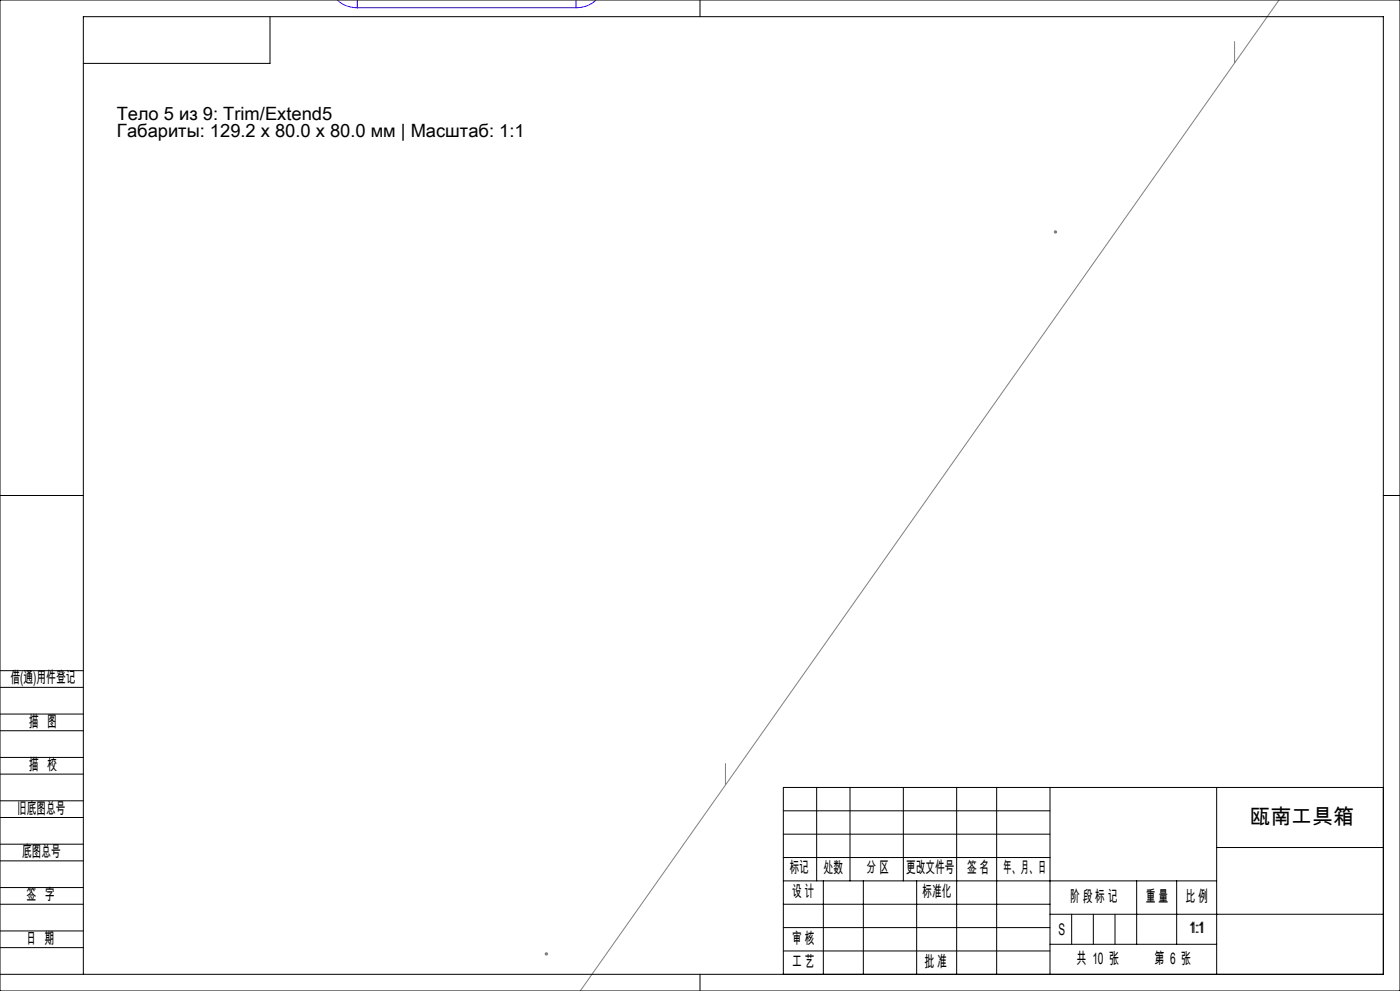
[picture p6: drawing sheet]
<svg xmlns="http://www.w3.org/2000/svg" width="420mm" height="297mm" viewBox="0 0 420 297" stroke-linecap="round" stroke-linejoin="round" font-family="sans-serif">
<path d="M101.2 -.1a8 8 0 0 0 6 2.4M107.2 0v2.3M172.8 0v2.3M178.8 -.1a8 8 0 0 1-6 2.4M107.2 2.3h65.6" fill="none" stroke="#3202f0" stroke-width=".3"/>
<path d="M383.7 -.1l-209.7 297.2M370.4 12.4v6.5M316.1 69.5h1M316.3 69.2l.7 .7M316.6 69v1M317 69.2l-.7 .7M217.6 228.7v6.6M163.4 285.9h1M163.5 285.5l.7 .7M163.9 285.4v1M164.2 285.5l-.7 .7" fill="none" stroke="#808080" stroke-width=".3"/>
<g fill="none" stroke="#000" stroke-width=".3">
<path d="M0 0h420v297h-420zM81 5v14h-56M210 0v5M0 148.5h25M415 148.5h5M0 219h25M0 214h25M0 206h25M0 201h25M0 232h25M0 227h25M245 236v28"/>
<path d="M255 236v28M271 236v28M287 236v56M299 236v56M315 236v56M365 236v56M415 236h-180v56M0 258h25M0 245h25M0 253h25M0 240h25M235 250h80"/>
<path d="M235 243h80M235 257h80M365 254h50M0 279h25M0 271h25M0 266h25M235 271h80M235 278h80M235 264h130M247 264v28M259 264v28M275 264v28"/>
<path d="M315 274h100M321.5 274v9M328 274v9M334.5 274v9M341 264v19M353 264v19M0 292h415v-287h-390v287M0 284h25M210 292v5M235 285h80M315 283h50"/>
</g>
<text font-size="6.3" x="374.9" y="246.8">瓯南工具箱</text>
<g font-size="5.5">
<text x="35" y="35.9">Тело 5 из 9: Trim/Extend5</text>
<text x="35" y="41.1">Габариты: 129.2 x 80.0 x 80.0 мм | Масштаб: 1:1</text>
</g>
<g font-size="4.8">
<text x="3.2" y="204.8">借(通)用件登记</text>
<text x="8.7" y="218">描 图</text>
<text x="8.7" y="230.7">描 校</text>
<text x="5.2" y="243.8">旧底图总号</text>
<text x="6.6" y="256.8">底图总号</text>
<text x="236.9" y="261.7">标记</text>
<text x="247.1" y="261.7">处数</text>
<text x="260" y="261.7">分 区</text>
<text x="271.9" y="261.7">更改文件号</text>
<text x="290.1" y="261.7">签 名</text>
<text x="301" y="261.7">年、月、日</text>
<text x="7.9" y="269.7">签 字</text>
<text x="237.6" y="268.7">设 计</text>
<text x="276.8" y="268.7">标准化</text>
<text x="321.1" y="270.3">阶 段 标 记</text>
<text x="343.8" y="270.3">重 量</text>
<text x="355.7" y="270.3">比 例</text>
<text x="317.5" y="280.2">S</text>
<text x="356.8" y="279.6">1:1</text>
<text x="7.9" y="282.8">日 期</text>
<text x="237.7" y="282.8">审 核</text>
<text x="237.7" y="289.8">工 艺</text>
<text x="277.4" y="289.8">批 准</text>
<text x="323" y="289">共 10 张</text>
<text x="346.4" y="289">第 6 张</text>
</g>
</svg>
